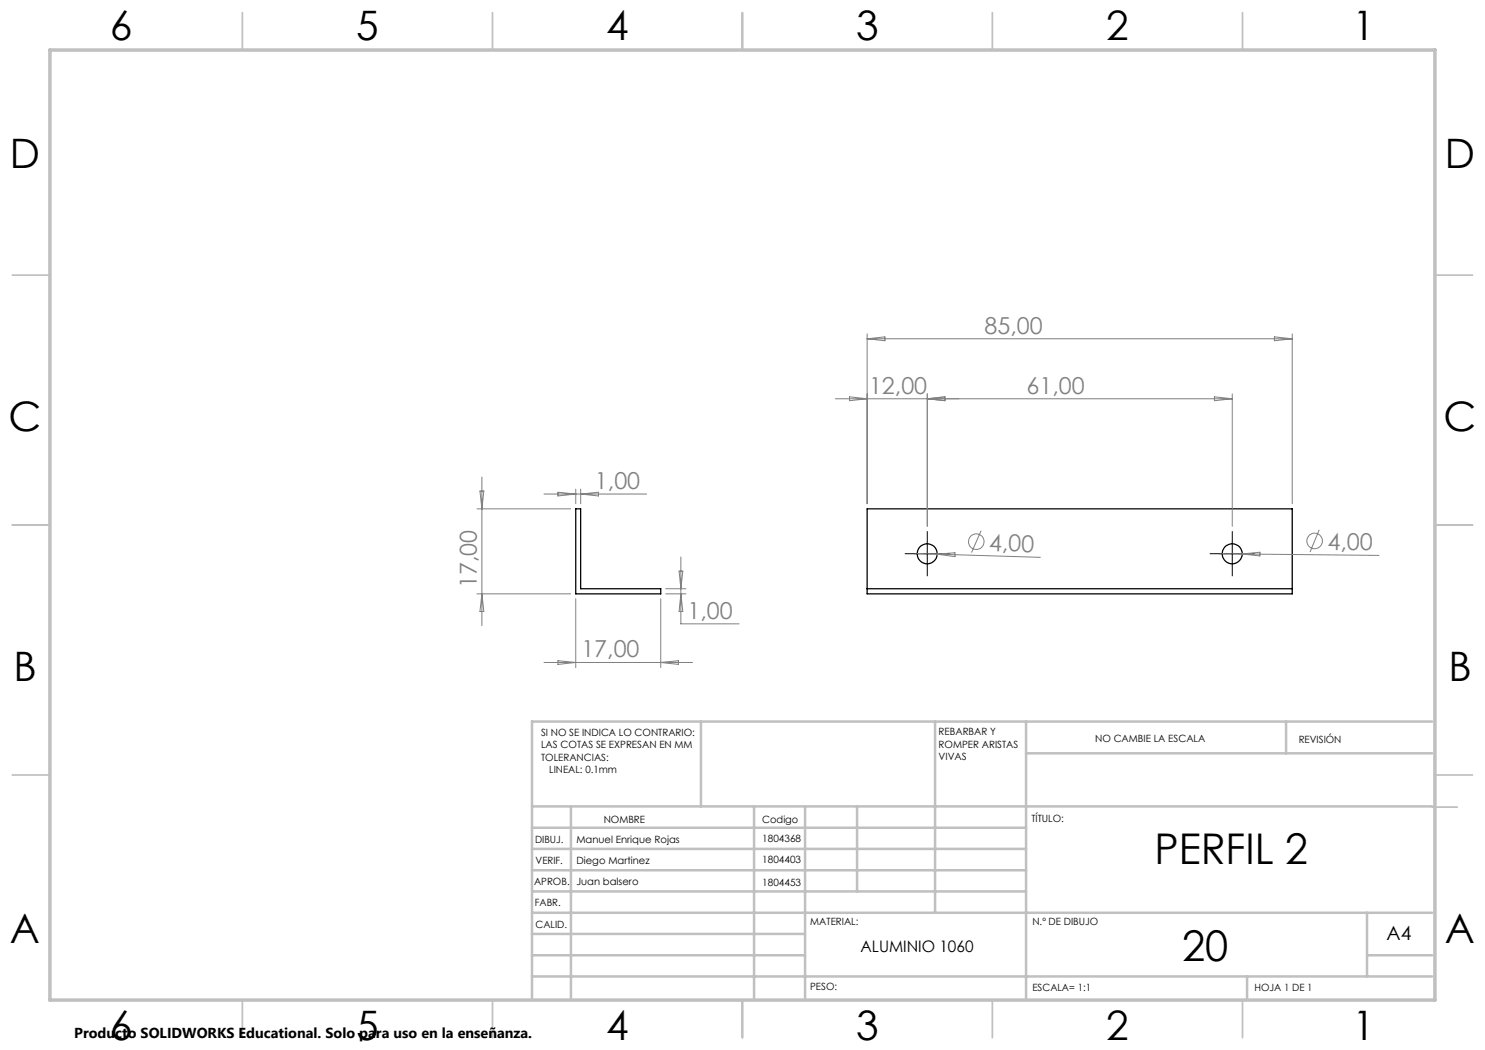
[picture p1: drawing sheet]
<svg xmlns="http://www.w3.org/2000/svg" width="297mm" height="210mm" viewBox="0 0 297 210" stroke-linecap="round" stroke-linejoin="round" font-family="sans-serif">
<g fill="none" stroke="#000" stroke-width=".25">
<path d="M115.1 101.8h1v15.9h16.1v1.1h-17.1zM173.4 101.8h85v17h-85zM173.4 117.7h85"/>
<circle cx="185.4" cy="110.8" r="2.01"/>
<circle cx="246.5" cy="110.8" r="2"/>
</g>
<g fill="none" stroke="#808080" stroke-width=".2">
<path d="M167.1 79.8h79.4M169.9 79.4l3.5 .4-3.5 .3zM173.4 66.8v33.9M173.4 67.8h85M173.4 67.8l3.6-.4v.7zM185.5 78.8v26.5M185.5 79.8l3.5-.4v.7zM242.9 79.4l3.6 .4-3.6 .3zM246.5 78.8v26.5M254.9 67.4l3.5 .4-3.5 .3zM258.4 66.8v33.9M96 98.2h.8l-.4 3.6z"/>
<path d="M96.4 95.4v29.7M108.8 98.8h20.5M111.6 98.5l3.5 .3-3.5 .4zM115.1 97.8v2.9M116.1 97.8v2.9M116.1 98.8l3.6-.3v.7zM95.4 118.8h18.7M95.4 101.8h18.7M96.4 118.8l.4 3.5h-.8zM115.1 119.8v13.7M132.2 119.8v13.7M133.1 118.8h4.1"/>
<path d="M133.1 117.7h4.1M135.8 114.2h.8l-.4 3.5zM136.2 111.4v13.4h11.6M136.2 118.8l.4 3.5h-.8zM183.4 110.7l4 .1M187.4 110.8l20.7 .7M187.4 110.8l3.6-.2v.7zM196.2 106.1l-1.9 4.4M244.4 110.7l4 .1M248.4 110.8l27.4 .3M248.4 110.8l3.6-.4v.8zM263.8 106l-1.8 4.4"/>
<path d="M108.8 132.5h29.7M111.6 132.1l3.5 .4-3.5 .4zM132.2 132.5l3.5-.4v.8z"/>
<circle cx="195.3" cy="108.3" r="1.56"/>
<circle cx="262.9" cy="108.2" r="1.55"/>
</g>
<path d="M183 110.7h-2M185.5 108.2v-2M185.5 113.2v2M188 110.7h2M244 110.7h-2M246.5 108.2v-2M246.5 113.2v2M249 110.7h2" fill="none" stroke="#000" stroke-width=".2" stroke-dasharray="15.2 1.3 1.3 1.3" stroke-linecap="butt"/>
<path d="M183 110.8h4.9M185.5 108.3v5M243.9 110.8h5.1M246.5 108.3v5" fill="none" stroke="#000" stroke-width=".2"/>
<g fill="none" stroke="#c0c0c0" stroke-width=".35">
<path d="M48.5 2.5v7.5M98.5 2.5v7.5M148.5 2.5v7.5M198.5 2.5v7.5M248.5 2.5v7.5M2.5 55h7.5M287 55h7.5M2.5 105h7.5M287 105h7.5M2.5 155h7.5M287 155h7.5M286.5 161.4h5"/>
<path d="M48.5 200v7.5M98.5 200v7.5M148.5 200v7.5M198.5 200v7.5M248.5 200v7.5"/>
</g>
<g fill="none" stroke="#c0c0c0" stroke-width=".5">
<path d="M140.2 144.3v17M187 144.3v38.3M205.2 144.3v55.3M205.2 150.7h81.2M257.2 144.3v6.4M286.4 144.3h-180v55.3M106.4 161.3h180M106.4 178.3h98.8M106.4 174.1h98.8M106.4 169.8h98.8M106.4 165.6h98.8M114.2 161.3v38.3"/>
<path d="M150.8 161.3v38.3M161 161.3v38.3M171.4 161.3v17M106.4 195.3h180M106.4 191.1h54.6M106.4 186.8h54.6M106.4 182.6h180M249.4 195.3v4.3M273.4 191.1h13M273.4 182.6v12.7"/>
</g>
<path d="M10 10h277v190h-277z" fill="none" stroke="#c0c0c0" stroke-width=".7"/>
<g font-size="8.5">
<text x="230.9" y="172.8">PERFIL 2</text>
<text x="236.4" y="192.3">20</text>
</g>
<g font-size="8.1">
<text x="22" y="8">6</text>
<text x="71.2" y="8">5</text>
<text x="121.2" y="8">4</text>
<text x="171.2" y="8">3</text>
<text x="221.2" y="8">2</text>
<text x="270.5" y="8">1</text>
<text x="2" y="33.6">D</text>
<text x="289" y="33.6">D</text>
<text x="1.7" y="86.1">C</text>
<text x="288.7" y="86.1">C</text>
<text x="2.7" y="136.1">B</text>
<text x="289.7" y="136.1">B</text>
<text x="2" y="188.6">A</text>
<text x="289" y="188.6">A</text>
<text x="22" y="208">6</text>
<text x="71.2" y="208">5</text>
<text x="121.2" y="208">4</text>
<text x="171.2" y="208">3</text>
<text x="221.2" y="208">2</text>
<text x="270.5" y="208">1</text>
</g>
<g font-size="4.7" fill="#808080">
<text x="196.9" y="66.7">85,00</text>
<text x="173.8" y="78.7">12,00</text>
<text x="205.3" y="78.7">61,00</text>
<text x="119" y="97.8">1,00</text>
<text x="197.8" y="110.1" transform="rotate(2 197.8 110.1)">4,00</text>
<text x="265.5" y="109.9" transform="rotate(1 265.5 109.9)">4,00</text>
<text x="95.4" y="117.7" transform="rotate(-90 95.4 117.7)">17,00</text>
<text x="137.5" y="123.7">1,00</text>
<text x="116.3" y="131.5">17,00</text>
</g>
<text font-size="3.9" x="277.3" y="188">A4</text>
<text font-size="3.2" x="172.1" y="190.4">ALUMINIO 1060</text>
<text font-size="2.9" x="14.9" y="207.6">Producto SOLIDWORKS Educational. Solo para uso en la enseñanza.</text>
<g font-size="2">
<text x="108.2" y="147.1">SI NO SE INDICA LO CONTRARIO:</text>
<text x="108.2" y="149.6">LAS COTAS SE EXPRESAN EN MM</text>
<text x="187.7" y="147">REBARBAR Y</text>
<text x="187.7" y="149.5">ROMPER ARISTAS</text>
<text x="219" y="148.5">NO CAMBIE LA ESCALA</text>
<text x="259.7" y="148.7">REVISIÓN</text>
<text x="108.2" y="152.1">TOLERANCIAS:</text>
<text x="109.8" y="154.6">LINEAL: 0.1mm</text>
<text x="187.7" y="152">VIVAS</text>
<text x="120.7" y="164.5">NOMBRE</text>
<text x="152.5" y="164.5">Codigo</text>
<text x="206.3" y="164.5">TÍTULO:</text>
<text x="107" y="168.6">DIBUJ.</text>
<text x="107.1" y="172.9">VERIF.</text>
<text x="115.3" y="172.9">Diego Martinez</text>
<text x="115.3" y="168.7">Manuel Enrique Rojas</text>
<text x="152.5" y="168.5">1804368</text>
<text x="152.5" y="172.6">1804403</text>
<text x="106.8" y="177">APROB.</text>
<text x="115.3" y="177">Juan balsero</text>
<text x="152.5" y="177.1">1804453</text>
<text x="107" y="181.3">FABR.</text>
<text x="107.1" y="185.7">CALID.</text>
<text x="162.1" y="185">MATERIAL:</text>
<text x="206.5" y="185">N.º DE DIBUJO</text>
<text x="162" y="198.1">PESO:</text>
<text x="206.5" y="198.1">ESCALA= 1:1</text>
<text x="250.9" y="198.1">HOJA 1 DE 1</text>
</g>
</svg>
